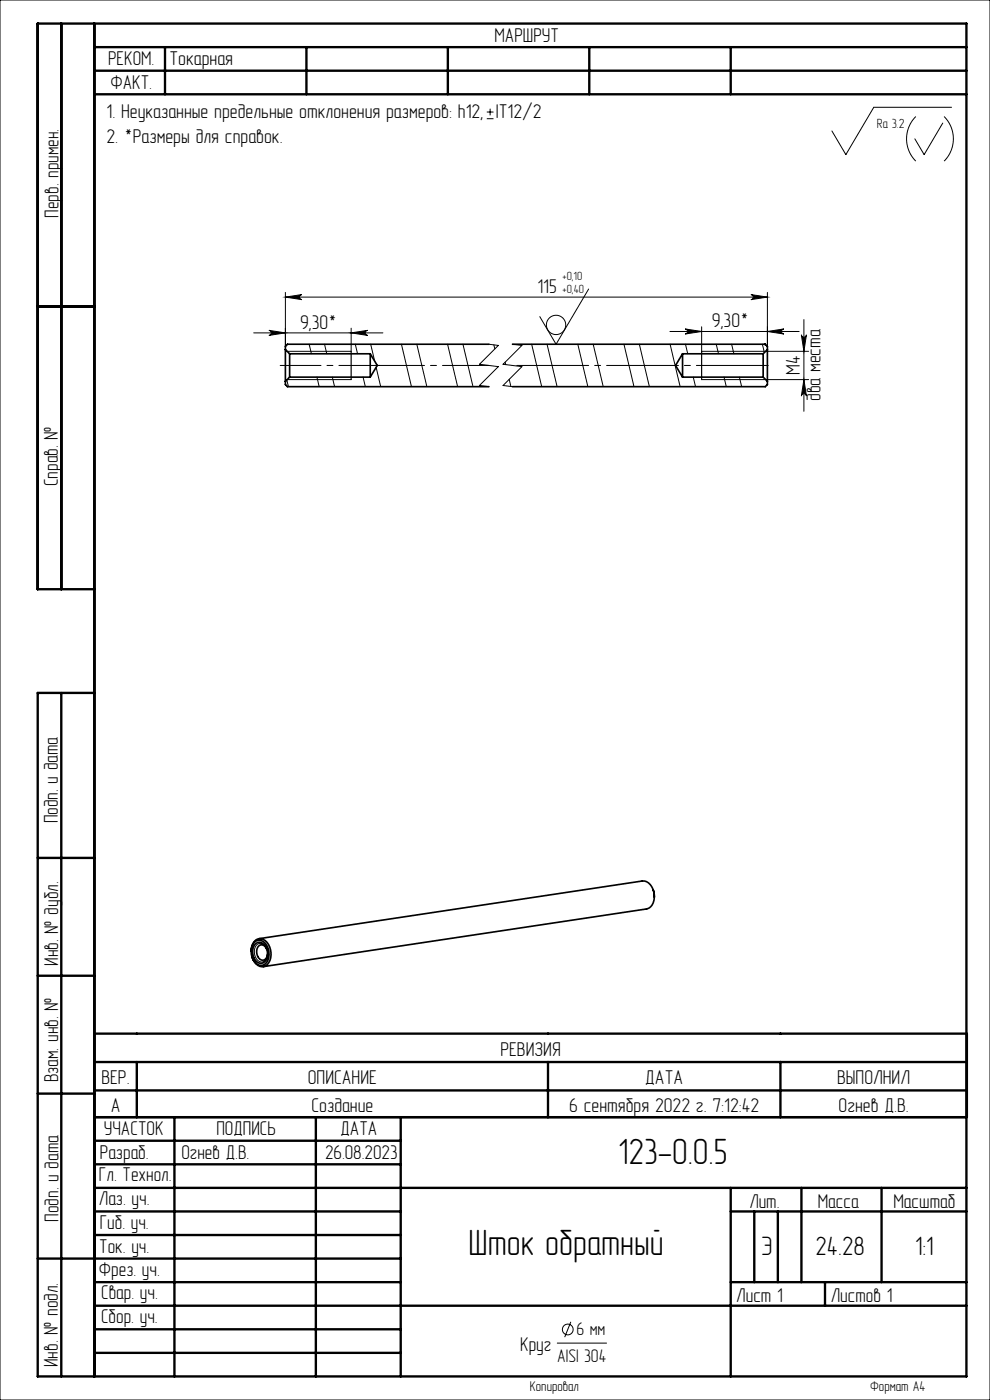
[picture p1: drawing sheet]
<svg xmlns="http://www.w3.org/2000/svg" width="210mm" height="297mm" viewBox="0 0 210 297" stroke-linecap="round" stroke-linejoin="round" font-family="sans-serif">
<g fill="none" stroke="#000" stroke-width=".21">
<path d="M0 0h210v297h-210zM103.3 25.2h1.4M103.3 23.8h1.4M104 23.1v1.4M194.3 24.7a6.7 6.7 0 0 0 0 9.5M200 26.1l-4 6.7-1.9-3.3M200.3 24.7a6.7 6.7 0 0 1 0 9.5M201.8 22.8h-16.5l-5.9 10-2.9-5M53.8 70.6h27.4M57 70.1l3.5 .5-3.5 .6a.54 .54 0 0 0 .5-.6 .54 .54 0 0 0-.5-.5zM60.5 62v11.5M60.5 63h102.3"/>
<path d="M60.5 63l3.5-.5a.54 .54 0 0 0-.5 .5 .54 .54 0 0 0 .5 .6zM65.6 73l.5 2.1M68.8 73l.5 2.1M74.5 69.6v4.9h-13.6M74.5 70.6l3.5-.5a.54 .54 0 0 0-.5 .5 .54 .54 0 0 0 .5 .6zM75.4 73l.4 2.1M78.6 73l.9 3.6M79.8 77.9l1 4.1M85.2 73l2.1 9M88.4 73l2.1 9M94.9 73l2.2 9M98.2 73l2.1 9"/>
<path d="M103.7 73l2 .3-4 4 4 .5-4 4 2 .2M104.8 73.2l.2 .8M107.2 76.8l.1 .5M108.7 73l2 .3-4 4 4 .5-4 4 2 .2M112.8 73l2.1 9M116 73l2.2 9M122.6 73l2.1 9M124.9 61.3l-6.9 11.7-3.5-5.8M125.8 73l2.2 9M132.4 73l2.1 9M135.6 73l2.1 9M142.1 70.3h27.4"/>
<path d="M142.1 73l2.2 9M145.3 69.8l3.5 .5-3.5 .6a.54 .54 0 0 0 .5-.6 .54 .54 0 0 0-.5-.5zM145.4 73l.5 2.1M148.8 69.3v5.2h13.6M151.9 73l.5 2.1M155.2 73l.5 2.1M159.3 62.5l3.5 .5-3.5 .6a.54 .54 0 0 0 .5-.6 .54 .54 0 0 0-.5-.5zM161.7 73l.4 1.8M162.1 73l.6 .4M162.8 70.3l3.5-.5a.54 .54 0 0 0-.5 .5 .54 .54 0 0 0 .5 .6zM162.8 62v11.5M162.8 74.5h8.7"/>
<path d="M170 71a.54 .54 0 0 0 .5 .5 .54 .54 0 0 0 .6-.5l-.6 3.5zM170.5 67.8v19.5M60.8 80.6l.4 1.4M60.9 80.5h13.6M67.2 80l.5 2M70.5 80l.5 2M77 80l.5 2M108 80.5l.4 1.5M147.1 80l.4 2M148.8 80.5h13.6M153.6 80l.5 2M156.8 80l.5 2"/>
<path d="M162.8 80.5h8.7M170.5 80.5l.6 3.5a.54 .54 0 0 0-.6-.5 .54 .54 0 0 0-.5 .5zM56.6 201.4a1.29 1.29 0 0 0-1-1.2 1.29 1.29 0 0 0-1.4 .7 2.36 2.36 0 0 0 1.2 3.2 1.46 1.46 0 0 0 1.4-1.7M118.2 284.9h10.5M121.1 280.4l-1.3 3.3"/>
<circle cx="118" cy="68.9" r="2.05"/>
<circle cx="120.4" cy="282" r="1.14"/>
</g>
<path d="M74.5 74.5v6M148.8 74.5v6" fill="none" stroke="#000" stroke-width=".25"/>
<g fill="none" stroke="#000" stroke-width=".5">
<path d="M13 5v120M20 5v287M20 10h185M20 15h185M35 10v10M65 10v10M95 10v10M125 10v10M155 10v10M20 20h185M8 65h12M20 125h-12v-120h197v287h-197v-145h12"/>
<path d="M13 147v145M8 182h12M8 207h12M20 219.3h185.1v17.7h-185.1M8 232h12M20 225.3h185.1M20 231.3h185.1M29 225.3v11.7M37 237v55M67 237v55M85 237v55M116.2 225.3v11.7"/>
<path d="M165.5 225.3v11.7M20 252h185M20 257h65M20 242h65M20 247h65M155 252v40M155 257h50M160 257v15M165 257v15M170 252v20M187 252v20M8 267h77"/>
<path d="M20 277h185M20 272h65M20 262h65M155 272h50M175 272v5M20 282h65M20 287h65"/>
</g>
<path d="M80.5 77.5h-21.1" fill="none" stroke="#000" stroke-width=".21" stroke-dasharray="15.2 1.3 1.3 1.3" stroke-dashoffset="6.6"/>
<path d="M103.7 77.5h-23.5" fill="none" stroke="#000" stroke-width=".21" stroke-dasharray="15.2 1.3 1.3 1.3" stroke-dashoffset="5.4"/>
<path d="M163.9 77.5h-55.2" fill="none" stroke="#000" stroke-width=".21" stroke-dasharray="15.2 1.3 1.3 1.3" stroke-dashoffset="-.9"/>
<g fill="#000">
<path d="M57 70.1l3.5 .5-3.5 .6a.54 .54 0 0 0 .5-.6 .54 .54 0 0 0-.5-.5zM74.5 70.6l3.5-.5a.54 .54 0 0 0-.5 .5 .54 .54 0 0 0 .5 .6zM145.3 69.8l3.5 .5-3.5 .6a.54 .54 0 0 0 .5-.6 .54 .54 0 0 0-.5-.5zM162.8 70.3l3.5-.5a.54 .54 0 0 0-.5 .5 .54 .54 0 0 0 .5 .6z"/>
<path d="M60.5 63l3.5-.5a.54 .54 0 0 0-.5 .5 .54 .54 0 0 0 .5 .6zM159.3 62.5l3.5 .5-3.5 .6a.54 .54 0 0 0 .5-.6 .54 .54 0 0 0-.5-.5z"/>
<path d="M170 71a.54 .54 0 0 0 .5 .5 .54 .54 0 0 0 .6-.5l-.6 3.5zM170.5 80.5l.6 3.5a.54 .54 0 0 0-.6-.5 .54 .54 0 0 0-.5 .5z"/>
</g>
<g fill="none" stroke="#000" stroke-width=".35">
<path d="M60.5 74.2v6.7M60.5 74.2l.9 .9M61.4 75.1v4.9M61.4 75.1h17.1M78.5 75.1v4.9M78.5 75.1l1.5 2.4-1.5 2.5M103.7 73h-42.7l-.5 .5v.7M108.7 73h53.6M144.8 75.1v4.9M144.8 75.1l-1.5 2.4 1.5 2.5M144.8 75.1h17.1M161.9 75.1v4.9"/>
<path d="M162.3 73v.1M162.3 73l.5 .5v.7M162.8 74.2v6.7M162.8 74.2l-.9 .9M60.5 80.9v.7l.5 .4h42.7M61.4 80h17.1M61.4 80l-.9 .9M144.8 80h17.1M161.9 80l.9 .9M162.8 80.9v.7l-.5 .4h-53.6M53.9 200a1.67 1.67 0 0 1 2.8 .8 2.96 2.96 0 0 1-.9 4 2.28 2.28 0 0 1-2.5-2.4 3.2 3.2 0 0 1 .6-2.4zM54.9 199.1l81.3-12.2a2.48 2.48 0 0 1 2.5 2.3 2.82 2.82 0 0 1-1.6 3.6l-81.3 12.3"/>
<path d="M138.6 188.8l.2 1.5M53.3 201.7a2.47 2.47 0 0 1 1.7-2.6 2.8 2.8 0 0 1 2.5 2.9 2.43 2.43 0 0 1-1.9 3.1 2.58 2.58 0 0 1-2.1-2M54.3 200.1a1.48 1.48 0 0 1 2.2 1.1 2.25 2.25 0 0 1-1 3.2 2.28 2.28 0 0 1-1.8-3.1zM56.6 201.4a1.08 1.08 0 0 0-1.2-1 1.08 1.08 0 0 0-.9 1.2 1.53 1.53 0 0 0 1.6 2 1.45 1.45 0 0 0 .7-1.2"/>
</g>
<g font-size="7.8">
<text x="131.1" y="247">123-0.0.5</text>
<text x="99.4" y="266.3">Шток обратный</text>
</g>
<g font-size="5.6">
<text x="161.5" y="266.2">Э</text>
<text x="173" y="266.2">24.28</text>
<text x="194.1" y="266.2">1:1</text>
</g>
<g font-size="4.2">
<text x="104.9" y="8.8">МАРШРУТ</text>
<text x="22.9" y="13.9">РЕКОМ.</text>
<text x="35.9" y="13.9">Токарная</text>
<text x="23.4" y="18.8">ФАКТ.</text>
<text x="22.6" y="25.1">1. Неуказанные предельные отклонения размеров: h12, IT12/2</text>
<text x="22.6" y="30.3">2. *Размеры для справок.</text>
<text x="12.4" y="46.2" transform="rotate(-90 12.4 46.2)">Перв. примен.</text>
<text x="114" y="62.1">115</text>
<text x="63.7" y="69.7">9,30*</text>
<text x="151" y="69.4">9,30*</text>
<text x="169.6" y="79.5" transform="rotate(-90 169.6 79.5)">M4</text>
<text x="174.1" y="85.1" transform="rotate(-90 174.1 85.1)">два места</text>
<text x="12.3" y="103.2" transform="rotate(-90 12.3 103.2)">Справ. №</text>
<text x="12.3" y="174.7" transform="rotate(-90 12.3 174.7)">Подп. и дата</text>
<text x="12.3" y="204.9" transform="rotate(-90 12.3 204.9)">Инв. № дубл.</text>
<text x="106.1" y="223.9">РЕВИЗИЯ</text>
<text x="12.4" y="229.6" transform="rotate(-90 12.4 229.6)">Взам. инв. №</text>
<text x="21.5" y="230">ВЕР.</text>
<text x="65.3" y="230">ОПИСАНИЕ</text>
<text x="136.9" y="230">ДАТА</text>
<text x="177.6" y="230">ВЫПОЛНИЛ</text>
<text x="23.5" y="235.8">A</text>
<text x="66.1" y="235.8">Создание</text>
<text x="120.7" y="235.8">6 сентября 2022 г. 7:12:42</text>
<text x="177.9" y="235.8">Огнев Д.В.</text>
<text x="21.2" y="245.9">Разраб.</text>
<text x="22" y="240.8">УЧАСТОК</text>
<text x="38.5" y="245.9">Огнев Д.В.</text>
<text x="45.9" y="240.8">ПОДПИСЬ</text>
<text x="69" y="245.9">26.08.2023</text>
<text x="72.2" y="240.8">ДАТА</text>
<text x="21" y="250.6">Гл. Технол.</text>
<text x="21" y="255.7">Лаз. уч.</text>
<text x="158.9" y="256.3">Лит.</text>
<text x="173.5" y="256.3">Масса</text>
<text x="189.5" y="256.3">Масштаб</text>
<text x="12.4" y="259.2" transform="rotate(-90 12.4 259.2)">Подп. и дата</text>
<text x="21.2" y="260.7">Гиб. уч.</text>
<text x="21.1" y="265.8">Ток. уч.</text>
<text x="21" y="270.7">Фрез. уч.</text>
<text x="21.5" y="275.7">Свар. уч.</text>
<text x="21.4" y="280.6">Сбор. уч.</text>
<text x="156.2" y="276.2">Лист 1</text>
<text x="176.2" y="276.2">Листов 1</text>
<text x="110.3" y="286.6">Круг</text>
<text x="12.3" y="290" transform="rotate(-90 12.3 290)">Инв. № подл.</text>
</g>
<g font-size="3.9">
<text x="122.3" y="283.3">6 мм</text>
<text x="118.2" y="288.9">AISI 304</text>
</g>
<g font-size="3">
<text x="112.4" y="295.1">Копировал</text>
<text x="184.6" y="295.1">Формат А4</text>
</g>
<text font-size="2.8" x="186" y="27.2">Ra 3.2</text>
<g font-size="2.5">
<text x="119.3" y="59.5">+0,10</text>
<text x="119.3" y="62.1">+0,40</text>
</g>
</svg>
